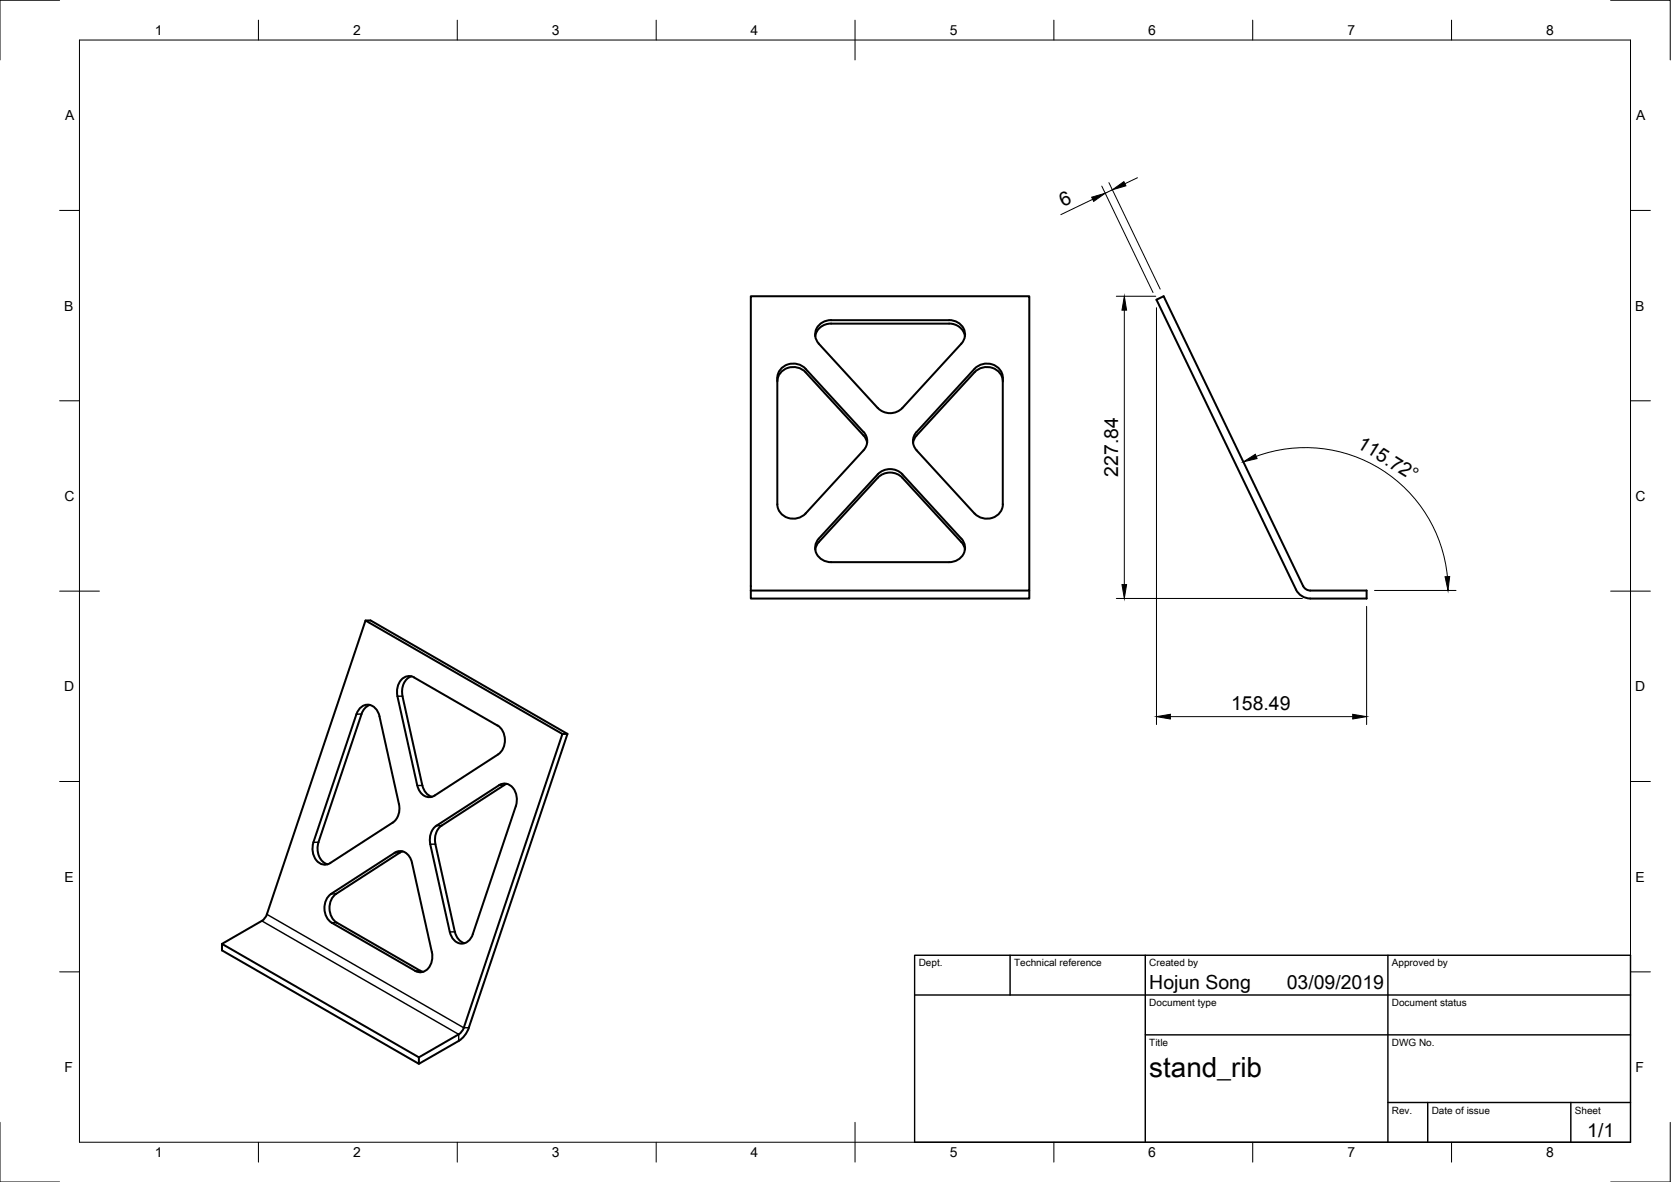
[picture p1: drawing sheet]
<svg xmlns="http://www.w3.org/2000/svg" width="420mm" height="297mm" viewBox="0 0 420 297" stroke-linecap="round" stroke-linejoin="round" font-family="sans-serif">
<!-- layer: Visible -->
<g fill="none" stroke="#000" stroke-width=".51">
<path d="M188.8 74.5h70v73.9h-70zM290.8 75.3l1.8-.8 35.1 72.8a2 2 0 0 0 1.8 1.1h14.1v2h-14.1a4.1 4.1 0 0 1-3.6-2.3zM195.5 95.8a4.1 4.1 0 0 1 2.8-3.4 4.1 4.1 0 0 1 4.3 1.1l14.5 15.9 .5 .7 .4 1.2M196.4 92.6a4.3 4.3 0 0 1 6.1 .1l14.6 15.8a3.3 3.3 0 0 1 0 4.7l-14.5 15.8a4.1 4.1 0 0 1-4.3 1.2 4.1 4.1 0 0 1-2.8-3.5v-31.7a3.4 3.4 0 0 1 .9-2.4zM209 81.3h29.6M209 81.3a3.9 3.9 0 0 0-4 3.2M238.6 81.3a3.9 3.9 0 0 1 4 3.2M241.7 86.4l-14.8 16.1M241.7 86.3a3.6 3.6 0 0 0 .5-4 3.6 3.6 0 0 0-3.6-1.8l-29.6-.1a3.6 3.6 0 0 0-3.6 2 3.6 3.6 0 0 0 .5 4l14.8 16.1a4.3 4.3 0 0 0 6.2 0M245.1 92.7a4.1 4.1 0 0 1 4.3-1.2 4.1 4.1 0 0 1 2.8 3.5v31.7a4.1 4.1 0 0 1-2.9 3.5 4.1 4.1 0 0 1-4.3-1.1l-14.5-16a3.3 3.3 0 0 1 0-4.5zM252.2 95.8a4.1 4.1 0 0 0-2.8-3.4 4.1 4.1 0 0 0-4.3 1.1l-14.6 15.9-.7 1.1-.2 .8M226.9 119.2l14.8 16.2"/>
<path d="M226.9 119.2a4.3 4.3 0 0 0-6.2 0l-14.8 16.2a3.6 3.6 0 0 0-.5 4 3.6 3.6 0 0 0 3.6 1.9h29.6a3.6 3.6 0 0 0 3.6-1.9 3.6 3.6 0 0 0-.5-4M226.9 120.1l14.8 16.1M226.9 120.1a4.3 4.3 0 0 0-6.2 0l-14.8 16.1-.7 1.1-.2 .8M241.7 136.2l.5 .7 .4 1.2M91.9 155.9h1.3l49.5 28.5-24.8 73.9M188.8 148.4v2h70v-2M90.6 177.8a2.78 2.78 0 0 1 4.6 1.6l5.1 22.7a4.5 4.5 0 0 1-1.6 4.6l-15.7 10.2a2.97 2.97 0 0 1-4.3-2.5l-.1-1.4 .2-1.3 10.8-32.2zM90.9 179.4l-10.8 32.2a4.3 4.3 0 0 0 2.3 5.6M93 177.1l-1.2 .9-.9 1.4M99.9 175l5 22.4a2.98 2.98 0 0 0 4.4 2.5l16-10.3a4.6 4.6 0 0 0-.2-7.3M99.9 175a4.1 4.1 0 0 1 2.5-5.1l1.2 .1 .5 .2 21 12.1M103.5 169.9a4.2 4.2 0 0 0-2.3 5l5 22.5"/>
<path d="M106.2 197.4l.7 1.6 .8 .8 .9 .4M127.4 197l-16.4 10.5M142.7 184.4l-1.3 .1M101.2 214l-16.7 10.6a4.6 4.6 0 0 0 .2 7.3l21.6 12.3M109.3 207.8l16.2-10.5a2.97 2.97 0 0 1 4.3 2.5l.2 1.4-.3 1.3-10.8 32.3a2.84 2.84 0 0 1-2.8 2.3 2.84 2.84 0 0 1-2.8-2.2l-5.1-22.8v-2a4.2 4.2 0 0 1 1.1-2.3zM111.1 207.5a4.5 4.5 0 0 0-1.6 4.6l4.9 22.1M55.8 237.2v1.6l49.5 28.5 10.5-6 1.2-1.4 .9-1.7M67.1 229.8l24.8-73.9 49.5 28.6-24.8 73.8-.4 .8-.9 .8-10 5.8-49.5-28.5 10-5.8M67.1 229.8l-.4 .8-.9 .8M83.3 224.6a4.6 4.6 0 0 0 .1 7.3l21 12.1a3 3 0 0 0 4.2-2.8v-2l-5-22.4a2.97 2.97 0 0 0-4.4-2.5l-16 10.3M114.4 234.2l.7 1.6 .8 .8 .9 .4M105.3 265.7v1.6"/>
</g>
<!-- layer: Visible Narrow -->
<g fill="none" stroke="#000" stroke-width=".36">
<path d="M90.9 179.4l-1.3 .1M101.2 174.9l-1.3 .1M106.2 197.4h-1.3M126.7 197.3h-1.2M80.1 211.7h-1.3M100.5 214.3h-1.3M109.5 212.1l-1.3 .1M111 207.5h-1.3M65.8 231.4l49.5 28.5v1.7M67.1 229.8l49.5 28.5h1.3M84.5 224.6h-1.3M84.7 231.9h-1.3"/>
<path d="M114.4 234.2h-1.3M105.7 244h-1.3"/>
</g>
<!-- layer: Border -->
<g fill="none" stroke="#000" stroke-width=".25">
<path d="M15 .1h-15v15M20 10.1h390v276.9h-390zM65 5.1v5M115 5.1v5M165 5.1v5M215 5.1v10M265 5.1v5M315 5.1v5M365 5.1v5M405 .1h15v15M15 52.9h5M410 52.9h5"/>
<path d="M15 100.7h5M410 100.7h5M15 148.6h10M405 148.6h10M15 196.4h5M410 196.4h5M15 244.2h5M410 244.2h5M0 282.1v14.9h15M65 287v5M115 287v5M165 287v5"/>
<path d="M215 282.1v9.9M265 287v5M315 287v5M365 287v5M420 282.1v14.9h-15"/>
</g>
<!-- layer: TitleBlock -->
<path d="M230 240.1h180v46.9h-180zM230 250h180M254 240.1v9.9M288 240.1v46.9M349 240.1v46.9M288 260.1h122M349 277.1h61M359 277.1v9.9M395 277.1v9.9" fill="none" stroke="#000" stroke-width=".36"/>
<!-- layer: Dimensions -->
<g fill="none" stroke="#000" stroke-width=".25">
<path d="M274.7 50.1l-8 3.8M277 46.8l12.9 26.7M278.8 45.9l12.9 26.8M279.7 47.7l-1.8 .9M286 44.7l-3.1 1.5M280.7 74.5h9.9M282.7 77.9v69M290.8 77.3v104.8M315.9 114.7a35.9 35.9 0 0 1 48 30.2M280.7 150.4h46.8M343.6 152.4v29.7M345.6 148.4h20.5"/>
<path d="M294.3 180.1h45.8"/>
</g>
<path d="M274.5 49.6l3.4-1-2.9 2zM279.7 47.7l2.9-2.1 .5 1.1zM282.7 74.5l.6 3.4h-1.2zM312.6 116.1l3-1.9 .5 1zM282.1 146.9h1.2l-.6 3.5zM363.3 144.9h1.2l-.4 3.5zM290.8 180.1l3.5-.6v1.2zM340.1 179.5l3.5 .6-3.5 .6z" fill="#000" stroke="#000" stroke-width=".25"/>
<text font-size="7" x="289" y="270.6">stand_rib</text>
<g font-size="4.9">
<text x="267.3" y="52" transform="rotate(-25 267.3 52)">6</text>
<text x="341" y="112.2" transform="rotate(32 341 112.2)">115.72°</text>
<text x="281.1" y="119.8" transform="rotate(-90 281.1 119.8)">227.84</text>
<text x="309.6" y="178.5">158.49</text>
<text x="289" y="248.5">Hojun Song</text>
<text x="323.5" y="248.5">03/09/2019</text>
<text x="399.1" y="285.7">1/1</text>
</g>
<g font-size="3.5">
<text x="39" y="8.8">1</text>
<text x="88.8" y="8.8">2</text>
<text x="138.8" y="8.8">3</text>
<text x="188.7" y="8.8">4</text>
<text x="238.8" y="8.8">5</text>
<text x="288.7" y="8.8">6</text>
<text x="338.8" y="8.8">7</text>
<text x="388.8" y="8.8">8</text>
<text x="16.4" y="30.2">A</text>
<text x="411.4" y="30.2">A</text>
<text x="16.2" y="78">B</text>
<text x="411.2" y="78">B</text>
<text x="16.2" y="125.9">C</text>
<text x="411.2" y="125.9">C</text>
<text x="16.2" y="173.7">D</text>
<text x="411.2" y="173.7">D</text>
<text x="16.2" y="221.6">E</text>
<text x="411.2" y="221.6">E</text>
<text x="16.2" y="269.4">F</text>
<text x="411.2" y="269.4">F</text>
<text x="39" y="290.8">1</text>
<text x="88.8" y="290.8">2</text>
<text x="138.8" y="290.8">3</text>
<text x="188.7" y="290.8">4</text>
<text x="238.8" y="290.8">5</text>
<text x="288.7" y="290.8">6</text>
<text x="338.8" y="290.8">7</text>
<text x="388.8" y="290.8">8</text>
</g>
<g font-size="2.5">
<text x="231" y="242.9">Dept.</text>
<text x="255" y="242.9">Technical reference</text>
<text x="289" y="242.9">Created by</text>
<text x="350" y="242.9">Approved by</text>
<text x="289" y="252.8">Document type</text>
<text x="350" y="252.8">Document status</text>
<text x="289" y="262.9">Title</text>
<text x="350" y="262.9">DWG No.</text>
<text x="350" y="279.9">Rev.</text>
<text x="360" y="279.9">Date of issue</text>
<text x="396" y="279.9">Sheet</text>
</g>
</svg>
